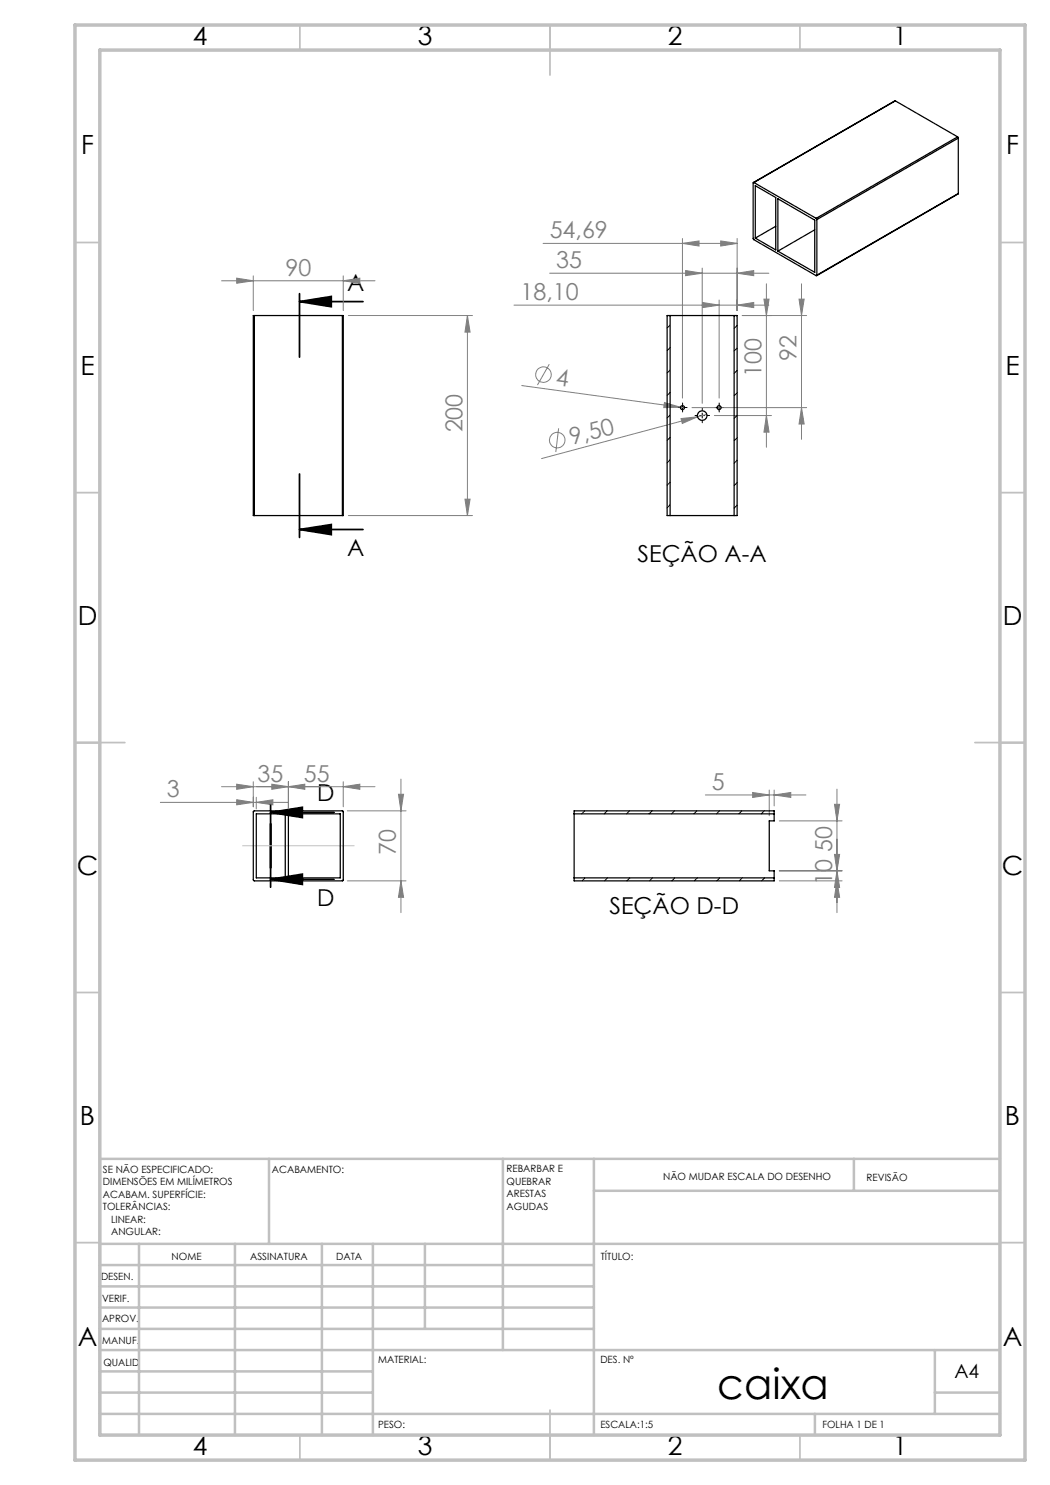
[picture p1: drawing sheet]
<svg xmlns="http://www.w3.org/2000/svg" width="210mm" height="297mm" viewBox="0 0 210 297" stroke-linecap="round" stroke-linejoin="round" font-family="sans-serif">
<g fill="none" stroke="#808080" stroke-width=".2">
<path d="M44.3 56.2h30.7M47.3 55.6l3.4 .6-3.4 .5zM50.7 55.2v6.9M68.7 56.2l3.3-.6v1.1zM68.7 55.2v6.9M108.6 48.7h38.8M109.9 54.6h43.9M136.5 48.7l3.3-.5v1zM136.5 47.7v31.9M137.1 54.1l3.3 .5-3.3 .5zM140.4 53.6v27.1M144.1 48.2l3.3 .5-3.3 .5z"/>
<path d="M147.4 54.6l3.3-.5v1zM147.4 47.7v14.4M152.8 59.8h1l-.5 3.3zM153.3 56.8v32.7M159.8 59.8h1l-.5 3.3zM160.3 56.8v31.1M69.7 63.1h24.8M93.5 63.1l.5 3.3h-1zM93.5 63.1v40M102.8 61h51M104.4 77.1l32.5 4.5M109.9 72.8l-2.4 4.2"/>
<path d="M140.5 60.5l3.3 .5-3.3 .5zM143.8 60v19.6M147.4 61l3.3-.5v1zM148.4 63.1h12.9M93 99.8h1l-.5 3.3zM111.7 85.7l-.5 4.7M132.9 80.5l3.2 1h-3.3zM136.2 83.7l3.3-.3-3 1.3zM138.4 81.5h22.9M141.4 82.9l-33.1 8.8M142.9 83.1h11.4M153.3 83.1l.5 3.3h-1z"/>
<path d="M160.3 81.5l.5 3.3h-1zM69.7 103.1h24.8M44.3 157.3h30.7M47.3 159.9l3.4 .6-3.4 .5zM47.3 156.8l3.4 .5-3.4 .6zM50.7 156.3v5.1M51.3 159.5v2.3M54.4 156.8l3.3 .5-3.3 .6zM57.7 157.3l3.3-.5v1.1zM57.7 156.3v5.5M68.7 157.3l3.3-.5v1.1zM68.7 156.3v5.1"/>
<path d="M79.7 158.9h1l-.5 3.3zM80.2 155.8v26.7M141.1 159h20.1M150.5 158.5l3.3 .5-3.3 .5zM153.8 158v5.2M154.8 159l3.4-.5v1zM154.8 158v3.2M167.4 157.8v24.7M32.1 160.5h25.5M51.3 160.5l3.3-.6v1.1zM69.5 176.2h11.7M69.5 162.2h11.7"/>
<path d="M80.2 176.2l.5 3.3h-1zM155.9 176.2h12.5M155.9 174.2h12.5M155.9 164.2h12.5M166.9 170.9h1l-.5 3.3zM166.9 160.9h1l-.5 3.3zM167.4 176.2l.5 3.3h-1zM167.4 174.2l.5 3.3h-1z"/>
<circle cx="108.7" cy="74.9" r="1.56"/>
<circle cx="111.5" cy="88" r="1.56"/>
</g>
<path d="M59.9 58.7v12.7M59.9 60.3l6.4-1v2zM59.9 60.3h12.7M59.9 94.8v12.7M59.9 105.9l6.4-1v2zM59.9 105.9h12.7M54.1 162.5l6.4-1v2zM54.1 175.9l6.4-1.1v2.1zM54.1 162.5h12.7M54.1 160.9v16.5M54.1 175.9h12.7" fill="none" stroke="#000" stroke-width=".35"/>
<path d="M136 81.5h-.4M136.5 81v-.4M136.5 82v.4M137 81.5h.4M139.5 83.1h-.5M140.5 82.1v-.5M140.5 84.1v.5M141.5 83.1h.4M143.3 81.5h-.4M143.8 81v-.4M143.8 82v.4M144.3 81.5h.4" fill="none" stroke="#000" stroke-width=".2" stroke-dasharray="15.2 1.3 1.3 1.3"/>
<path d="M136 81.5h1M136.5 81v1M139.9 83.1h1M140.4 82.6v1M143.3 81.5h1M143.8 81v1" fill="none" stroke="#000" stroke-width=".2"/>
<path d="M48.5 169.2h22.3" fill="none" stroke="#c0c0c0" stroke-width=".2"/>
<g fill="none" stroke="#c0c0c0" stroke-width=".35">
<path d="M60 5v5M110 5v10M160 5v5M15 48.5h5M200 48.5h5M15 98.5h5M200 98.5h5M15 148.5h10M195 148.5h10M15 198.5h5M200 198.5h5M15 248.5h5"/>
<path d="M200 248.5h5M60 287v5M110 282v10M160 287v5"/>
</g>
<g fill="none" stroke="#c0c0c0" stroke-width=".5">
<path d="M53.8 231.8v17M100.6 231.8v38.2M118.8 231.8v55.2M118.8 238.2h81.2M170.8 231.8v6.4M200 231.8h-180v55.2M20 248.8h180M20 257.3h98.8M20 253h98.8M27.8 248.8v38.2M47 248.8v38.2M64.4 248.8v38.2"/>
<path d="M74.6 248.8v38.2M85 248.8v17M20 265.8h98.8M20 261.5h98.8M20 278.5h54.6M20 274.3h54.6M20 270h180M187 278.5h13M187 270v12.8M20 282.8h180M163 282.8v4.2"/>
</g>
<path d="M15 5h190v287h-190zM20 10h180v277h-180z" fill="none" stroke="#c0c0c0" stroke-width=".7"/>
<g fill="#000">
<path d="M59.9 60.3l6.4-1v2zM59.9 105.9l6.4-1v2z"/>
<path d="M54.1 162.5l6.4-1v2zM54.1 175.9l6.4-1.1v2.1z"/>
</g>
<g fill="#808080">
<path d="M132.9 80.5l3.2 1h-3.3z"/>
<path d="M136.2 83.7l3.3-.3-3 1.3z"/>
<path d="M47.3 159.9l3.4 .6-3.4 .5zM51.3 160.5l3.3-.6v1.1zM47.3 156.8l3.4 .5-3.4 .6zM57.7 157.3l3.3-.5v1.1zM54.4 156.8l3.3 .5-3.3 .6zM68.7 157.3l3.3-.5v1.1zM47.3 55.6l3.4 .6-3.4 .5zM68.7 56.2l3.3-.6v1.1z"/>
<path d="M154.8 159l3.4-.5v1zM150.5 158.5l3.3 .5-3.3 .5z"/>
<path d="M144.1 48.2l3.3 .5-3.3 .5zM136.5 48.7l3.3-.5v1zM147.4 54.6l3.3-.5v1zM137.1 54.1l3.3 .5-3.3 .5zM147.4 61l3.3-.5v1zM140.5 60.5l3.3 .5-3.3 .5z"/>
<path d="M93 99.8h1l-.5 3.3zM93.5 63.1l.5 3.3h-1zM167.4 176.2l.5 3.3h-1zM166.9 170.9h1l-.5 3.3zM167.4 174.2l.5 3.3h-1zM166.9 160.9h1l-.5 3.3z"/>
<path d="M79.7 158.9h1l-.5 3.3zM80.2 176.2l.5 3.3h-1z"/>
<path d="M159.8 59.8h1l-.5 3.3zM160.3 81.5l.5 3.3h-1zM152.8 59.8h1l-.5 3.3zM153.3 83.1l.5 3.3h-1z"/>
</g>
<g fill="none" stroke="#000" stroke-width=".25">
<path d="M150.8 36.5h-.2l.1 11.4 12.5 7.2 .2-.1M150.8 36.5l12.4 7.2M151.1 37.1l4.1 2.4v10.5l-4.1-2.4zM155.6 39.8l7.3 4.2v10.5l-7.3-4.3zM179.1 20.2l-28.4 16.3M179.1 20.2l-28.3 16.3M179.1 20.2l12.4 7.2M191.5 27.4l.2 .2M191.5 27.4l-28.3 16.3M191.7 38.7l-28.4 16.4M191.7 27.6l-28.3 16.3M191.7 27.6v11.1"/>
<path d="M191.7 38.7l-28.3 16.3M155.2 45.3l-4.1 2.3M162.9 46l-7.3 4.2M163.2 43.7l.2 .2M163.4 43.9v11.1M50.9 63.1h-.2v40h.2M50.9 63.1v40M50.9 63.1h17.6M68.5 63.1h.2v40h-.2M68.5 63.1v40M133.4 63.1h14v40h-14zM134 63.1v40"/>
<path d="M146.8 63.1v40M50.9 103.1h17.6M50.8 162.2h17.7l.2 .1-.1 13.8h-17.8l-.1-.1v-13.7zM51.3 162.8h5.7v12.8h-5.7zM57.7 162.8h10.4v12.8h-10.4zM114.8 175.6h40M114.8 162.8h40M114.8 162.2h40v2h-1v10h1v2h-40z"/>
<circle cx="136.5" cy="81.5" r=".4"/>
<circle cx="140.4" cy="83.1" r=".95"/>
<circle cx="143.8" cy="81.5" r=".4"/>
</g>
<g fill="none" stroke="#000" stroke-width=".2">
<path d="M134 65l-.6 .6M134 69.5l-.6 .6M134 74l-.6 .6M134 78.5l-.6 .6M147.4 65.1l-.6 .6M147.4 69.6l-.6 .6M147.4 74.1l-.6 .6M147.4 78.6l-.6 .6M134 83l-.6 .6M134 87.5l-.6 .6M134 92l-.6 .6M134 96.4l-.6 .6"/>
<path d="M147.4 83.1l-.6 .6M147.4 87.6l-.6 .6M147.4 92l-.6 .6M147.4 96.5l-.6 .6M134 101l-.6 .6M147.4 101l-.6 .6M116.9 162.2l-.6 .6M117 175.6l-.6 .6M121.4 162.2l-.6 .6M121.5 175.6l-.6 .6M125.9 162.2l-.6 .6M126 175.6l-.6 .6"/>
<path d="M130.4 162.2l-.6 .6M130.5 175.6l-.6 .6M134.9 162.2l-.6 .6M135 175.6l-.6 .6M139.4 162.2l-.6 .6M139.5 175.6l-.6 .6M143.9 162.2l-.6 .6M144 175.6l-.6 .6M148.4 162.2l-.6 .6M148.4 175.6l-.6 .6M152.9 162.2l-.6 .6M152.9 175.6l-.6 .6"/>
</g>
<text font-size="8.5" x="143.5" y="279.7">caixa</text>
<g font-size="5.3">
<text x="38.5" y="9">4</text>
<text x="83.5" y="9">3</text>
<text x="133.6" y="9">2</text>
<text x="178.6" y="9">1</text>
<text x="16.2" y="30.8">F</text>
<text x="201.2" y="30.8">F</text>
<text x="16.1" y="75">E</text>
<text x="201.1" y="75">E</text>
<text x="15.5" y="125">D</text>
<text x="200.5" y="125">D</text>
<text x="15.4" y="175">C</text>
<text x="200.4" y="175">C</text>
<text x="16" y="225">B</text>
<text x="201" y="225">B</text>
<text x="15.5" y="269.3">A</text>
<text x="200.5" y="269.3">A</text>
<text x="38.5" y="291">4</text>
<text x="83.5" y="291">3</text>
<text x="133.6" y="291">2</text>
<text x="178.6" y="291">1</text>
</g>
<g font-size="4.7" fill="#808080">
<text x="109.9" y="47.7">54,69</text>
<text x="111.2" y="53.6">35</text>
<text x="57.1" y="55.1">90</text>
<text x="104.1" y="60">18,10</text>
<text x="111" y="77" transform="rotate(8 111 77)">4</text>
<text x="152.3" y="75.4" transform="rotate(-90 152.3 75.4)">100</text>
<text x="159.3" y="72.1" transform="rotate(-90 159.3 72.1)">92</text>
<text x="92.5" y="86.5" transform="rotate(-90 92.5 86.5)">200</text>
<text x="114.4" y="89" transform="rotate(-15 114.4 89)">9,50</text>
<text x="33.4" y="159.4">3</text>
<text x="51.5" y="156.3">35</text>
<text x="60.8" y="156.3">55</text>
<text x="142.4" y="158">5</text>
<text x="79.2" y="171" transform="rotate(-90 79.2 171)">70</text>
<text x="166.4" y="170.3" transform="rotate(-90 166.4 170.3)">50</text>
<text x="166.4" y="177" transform="rotate(-90 166.4 177)">10</text>
</g>
<g font-size="4.7">
<text x="69.4" y="58.1">A</text>
<text x="69.4" y="111.3">A</text>
<text x="127.5" y="112.4">SEÇÃO A-A</text>
<text x="63.4" y="160.3">D</text>
<text x="63.4" y="181.2">D</text>
<text x="121.9" y="182.8">SEÇÃO D-D</text>
</g>
<text font-size="3.9" x="190.9" y="275.5">A4</text>
<g font-size="2">
<text x="20.6" y="234.6">SE NÃO ESPECIFICADO:</text>
<text x="20.6" y="237.1">DIMENSÕES EM MILÍMETROS</text>
<text x="20.6" y="239.6">ACABAM. SUPERFÍCIE:</text>
<text x="54.4" y="234.6">ACABAMENTO:</text>
<text x="101.3" y="234.5">REBARBAR E</text>
<text x="101.3" y="237">QUEBRAR</text>
<text x="101.3" y="239.5">ARESTAS</text>
<text x="132.6" y="236">NÃO MUDAR ESCALA DO DESENHO</text>
<text x="173.3" y="236.2">REVISÃO</text>
<text x="20.6" y="242.1">TOLERÂNCIAS:</text>
<text x="22.2" y="244.6">LINEAR:</text>
<text x="101.3" y="242">AGUDAS</text>
<text x="22.2" y="247.1">ANGULAR:</text>
<text x="34.3" y="252">NOME</text>
<text x="50" y="251.9">ASSINATURA</text>
<text x="67.2" y="251.9">DATA</text>
<text x="120.2" y="251.9">TÍTULO:</text>
<text x="20.2" y="256.1">DESEN.</text>
<text x="20.4" y="260.3">VERIF.</text>
<text x="20.4" y="264.4">APROV.</text>
<text x="20.5" y="268.8">MANUF.</text>
<text x="20.7" y="273.1">QUALID</text>
<text x="75.7" y="272.5">MATERIAL:</text>
<text x="120.1" y="272.5">DES. Nº</text>
<text x="75.6" y="285.5">PESO:</text>
<text x="120.1" y="285.6">ESCALA:1:5</text>
<text x="164.5" y="285.6">FOLHA 1 DE 1</text>
</g>
</svg>
